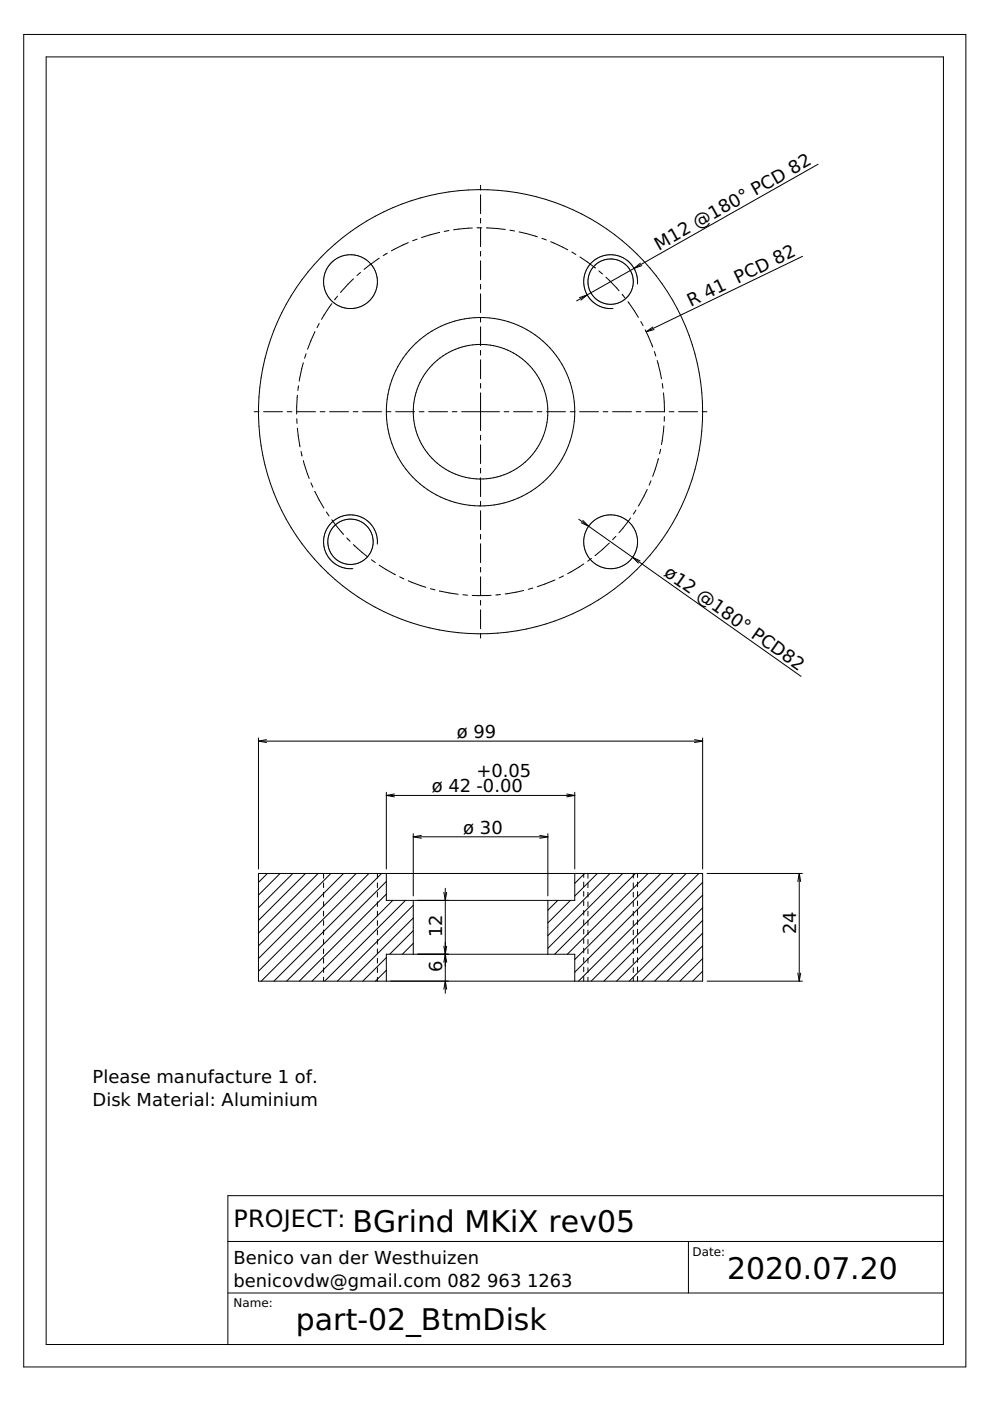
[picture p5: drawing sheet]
<svg xmlns="http://www.w3.org/2000/svg" width="210mm" height="297mm" viewBox="0 0 210 297" stroke-linecap="round" stroke-linejoin="round" font-family="sans-serif">
<g fill="none" stroke="#000" stroke-width=".21">
<path d="M5 7.3h199.8v282.5h-199.8zM9.8 12.1h190.2v273h-190.2zM101.9 39.3v1M173.5 34.8l-39.1 22.1M74.9 59.1l-2.7 2.9M76.4 57.8l-.7 .6M80.4 54.7l-3.2 2.4M82.1 53.7l-.8 .5M86.6 51.4l-3.6 1.8M88.4 50.7l-.9 .4M93.2 49.3l-3.8 1.1M95.2 48.9l-1 .2"/>
<path d="M100.1 48.3l-3.9 .4M101.1 48.3h1M101.9 41.3v4M101.9 46.3v1M101.9 48.3v4M101.9 53.3v1M101.9 55.3v4M103.1 48.3l4 .4M108.1 48.8l1 .2M110.1 49.2l3.8 1M114.9 50.5l.9 .4M116.8 51.2l3.6 1.8"/>
<path d="M121.2 53.4l.9 .6M123 54.5l3.2 2.3M126.2 56.8h.1M127 57.4l.7 .7M128.5 58.8l2.8 2.8M134.4 56.9l-12.1 6.9M135.8 55.8l-1.4 1.1M136.1 56.3l-1.7 .6M170.2 54.3l-33.2 16M64.3 76.9l-.9 3.9M64.9 75l-.3 .9M66.8 70.4l-1.6 3.7"/>
<path d="M67.7 68.6l-.5 .9M70.4 64.4l-2.2 3.3M71.6 62.8l-.7 .8M101.9 60.3v1M101.9 62.3v4M101.9 67.3v1M101.9 69.3v4M101.9 74.3v1M101.9 76.3v4M122.9 63.1l1.6-.6-1.3 1.1M131.9 62.4l.6 .8M133.1 64l2.3 3.3"/>
<path d="M135.2 60.2a5.7 5.7 0 0 0-5.6-6.2 5.7 5.7 0 0 0-5.8 5.9 5.7 5.7 0 0 0 6.2 5.5M135.9 68.2l.4 .8M136.8 69.9l1.6 3.7M138.4 69.3l-1.4 1M138.7 69.9l-1.7 .4M138.7 74.5l.3 1M139.3 76.4l.9 3.9M53.9 87.3h1M55.9 87.3h4M60.9 87.3h1M62.9 87.3h4M62.9 88.8l.1 1"/>
<path d="M63.1 90.8l.5 3.9M63.1 83.8l-.2 4M63.3 81.8l-.1 1M63.8 95.7l.2 1M64.3 97.7l1.3 3.7M67.9 87.3h1M69.9 87.3h4M74.9 87.3h1M76.9 87.3h4M81.9 87.3h1M83.9 87.3h4M88.9 87.3h1"/>
<path d="M90.9 87.3h4M95.9 87.3h1M97.9 87.3h8M101.9 81.3v1M101.9 83.3v8M101.9 92.3v1M101.9 94.3v4M101.9 99.3v1M106.9 87.3h1M108.9 87.3h4M113.9 87.3h1M115.9 87.3h4"/>
<path d="M120.9 87.3h1M122.9 87.3h4M127.9 87.3h1M129.9 87.3h4M134.9 87.3h1M136.9 87.3h4M139.6 97.2l-1.2 3.8M140.1 95.3l-.3 .9M140.4 81.3l.2 1M140.7 83.3l.2 4M140.8 90.3l-.6 4M140.9 88.3l-.1 1"/>
<path d="M140.9 87.3h.1M141.9 87.3h1M143.9 87.3h4M148.9 87.3h1M65.9 102.4l.4 .9M66.7 104.2h.1M66.8 104.2l1.9 3.5M69.2 108.6l.6 .8M70.3 110.2l2.6 3.1M73.5 114l.7 .8M74.9 115.5l3.1 2.6M78.8 118.7l.8 .6"/>
<path d="M80 115.4a5.7 5.7 0 0 0-5.5-6.2 5.7 5.7 0 0 0-5.9 5.8 5.7 5.7 0 0 0 6.2 5.6M80.4 119.8l3.4 2.1M101.9 101.3v4M101.9 106.3v1M101.9 108.3v4M101.9 113.3v1M101.9 115.3v4M122.7 110.1l11.4 8.1M123.6 110.3l1.2 1.3-1.6-.8M123.8 119.6l-3.5 2M125.4 118.4l-.8 .6M126.2 117.8h.1"/>
<path d="M129.2 115.1l-3 2.7M130.6 113.7l-.7 .7M133.7 109.8l-2.5 3.2M134.1 118.2l35.7 25.2M134.1 118.2l1.6 .7M134.1 118.2l1.3 1.2M134.8 108.2l-.5 .8M137.2 103.8l-1.8 3.5M138 101.9l-.4 1M84.7 122.3l.9 .4M86.6 123.1l3.7 1.4M91.3 124.8l.9 .3"/>
<path d="M93.2 125.3h.1M93.2 125.3l3.9 .7M98.1 126.1l1 .1M101.9 120.3v1M101.9 122.3v4M101.9 127.3v1M101.9 129.3v4M101.9 134.3v1M104.1 126.2h-4M106.1 126.1l-1 .1M111 125.2l-3.9 .7M113 124.7l-1 .2"/>
<path d="M117.7 123l-3.8 1.4M119.5 122.1l-.9 .4M54.8 156.5v27.7M54.8 157.1h94.2M54.8 157.1l1.7 .3M56.5 156.8l-1.7 .3M147.3 156.8l1.7 .3M149 156.5v27.7M149 157.1l-1.7 .3M81.9 168v16.2M81.9 168.6h40M81.9 168.6l1.7 .4"/>
<path d="M83.6 168.3l-1.7 .3M87.6 176.8v13.1M87.6 177.4h28.6M87.6 177.4l1.7 .3M89.3 177.1l-1.7 .3M114.4 177.1l1.8 .3M116.2 176.8v13.1M116.2 177.4l-1.8 .3M120.2 168.3l1.7 .3M121.9 168v16.2M121.9 168.6l-1.7 .4M54.8 185.2h94.2v22.8h-94.2z"/>
<path d="M56.7 185.2l-1.9 1.9M59.4 185.2l-4.6 4.6M62.1 185.2l-7.3 7.3M64.8 185.2l-10 10M67.5 185.2l-12.7 12.6M68.6 185.2v1M68.6 187.2v1M68.6 189.2v1M68.6 191.2v1M68.6 193.2v1M68.6 195.2v1M68.6 197.2v1"/>
<path d="M68.6 199.2v1M70.2 185.2l-15.4 15.3M72.8 185.2l-18 18M75.5 185.2l-20.7 20.7M78.2 185.2l-22.8 22.8M80 185.2v1M80 187.2v1M80 189.2v1M80 191.2v1M80 193.2v1M80 195.2v1M80 197.2v1"/>
<path d="M80 199.2v1M80.9 185.2l-22.8 22.8M81.9 185.2v5.7h40v-5.7M81.9 186.9l-21.1 21.1M81.9 189.6l-18.4 18.4M83.3 190.9l-17.1 17.1M86 190.9l-17.2 17.1M87.6 190.9v11.4M87.6 191.9l-16.1 16.1M87.6 194.6l-13.4 13.4M87.6 197.3l-5 5M94.1 189.2l.3 1.7 .3-1.7"/>
<path d="M94.4 188.3v22.3M116.2 190.9v11.4M118.3 190.9l-2.1 2.1M120.9 190.9l-4.7 4.8M123.8 185.2v.8M123.8 187v1M123.8 189v1M123.8 191v1M123.8 193v1M123.8 195v1M123.8 197v1M123.8 199v1"/>
<path d="M124 185.2l-2.1 2.1M124.7 185.2v1M124.7 187.2v1M124.7 189.2v1M124.7 191.2v1M124.7 193.2v1M124.7 195.2v1M124.7 197.2v1M124.7 199.2v1M126.7 185.2l-4.8 4.8M129.3 185.2l-13.1 13.2M132 185.2l-15.8 15.9"/>
<path d="M134.3 185.2v1M134.3 187.2v1M134.3 189.2v1M134.3 191.2v1M134.3 193.2v1M134.3 195.2v1M134.3 197.2v1M134.3 199.2v1M134.7 185.2l-17.1 17.1M135.2 185.2v.8M135.2 187v1M135.2 189v1"/>
<path d="M135.2 191v1M135.2 193v1M135.2 195v1M135.2 197v1M135.2 199v1M137.4 185.2l-17.1 17.1M140.1 185.2l-18.2 18.2M142.8 185.2l-20.9 20.9M145.5 185.2l-22.8 22.8M148.2 185.2l-22.9 22.8M149 187.1l-21 20.9M149 189.8l-18.3 18.2"/>
<path d="M149 192.5l-15.6 15.5M149 195.2l-12.9 12.8M149 197.8l-10.2 10.2M149.9 185.2h20.2M169.5 185.2v22.8M169.5 185.2l.3 1.7M169.5 185.2l-.3 1.7M68.6 201.2v1M68.6 203.2v1M68.6 205.2v1M68.6 207.2v.8M80 201.2v1"/>
<path d="M80 203.2v1M80 205.2v1M80 207.2v.8M81.9 208v-5.7h40v5.7M81.9 203l-5 5M81.9 205.7l-2.3 2.3M87.6 200l-2.3 2.3M94.1 209.7l.3-1.7 .3 1.7M94.1 200.6l.6 3.4M94.7 200.6l-.6 3.4M123.8 201v1M123.8 203v1"/>
<path d="M123.8 205v1M123.8 207v1M124.7 201.2v1M124.7 203.2v1M124.7 205.2v1M124.7 207.2v.8M134.3 201.2v1M134.3 203.2v1M134.3 205.2v1M134.3 207.2v.8M135.2 201v1M135.2 203v1"/>
<path d="M135.2 205v1M135.2 207v1M149 200.5l-7.5 7.5M149 203.2l-4.8 4.8M149 205.9l-2.1 2.1M149.9 208h20.2M169.2 206.3l.3 1.7M169.8 206.3l-.3 1.7M200 253.5h-151.7v31.6M48.3 274.1h151.7M48.3 263.2h151.7M146 263.2v10.9"/>
<circle cx="74.3" cy="59.7" r="5.7"/>
<circle cx="129.5" cy="59.7" r="4.8"/>
<circle cx="101.9" cy="87.3" r="20"/>
<circle cx="101.9" cy="87.3" r="47.1"/>
<circle cx="101.9" cy="87.3" r="14.3"/>
<circle cx="74.3" cy="114.9" r="4.8"/>
<circle cx="129.5" cy="114.9" r="5.7"/>
</g>
<g font-size="6.3">
<text x="74.7" y="261.2">BGrind MKiX rev05</text>
<text x="154.2" y="271.3">2020.07.20</text>
<text x="62.7" y="281.9">part-02_BtmDisk</text>
</g>
<text font-size="5.1" x="49.5" y="260.2">PROJECT:</text>
<g font-size="3.8">
<text x="139.7" y="53.2" transform="rotate(-30 139.7 53.2)">M12 @180° PCD 82</text>
<text x="146.5" y="65" transform="rotate(-26 146.5 65)">R 41 PCD 82</text>
<text x="140.6" y="121.9" transform="rotate(35 140.6 121.9)">ø12 @180° PCD82</text>
<text x="96.9" y="156.5">ø 99</text>
<text x="91.5" y="168">ø 42 -0.00</text>
<text x="101" y="164.8">+0.05</text>
<text x="98.2" y="176.8">ø 30</text>
<text x="93.7" y="198.7" transform="rotate(-90 93.7 198.7)">12</text>
<text x="168.8" y="198" transform="rotate(-90 168.8 198)">24</text>
<text x="93.7" y="206" transform="rotate(-90 93.7 206)">6</text>
<text x="19.6" y="229.6">Please manufacture 1 of.</text>
<text x="19.6" y="234.5">Disk Material: Aluminium</text>
<text x="49.5" y="268">Benico van der Westhuizen</text>
<text x="49.5" y="272.9">benicovdw@gmail.com 082</text>
<text x="103.3" y="272.9">963</text>
<text x="111.8" y="272.9">1263</text>
</g>
<g font-size="2.5">
<text x="146.8" y="266.3">Date:</text>
<text x="49.5" y="277.1">Name:</text>
</g>
</svg>
